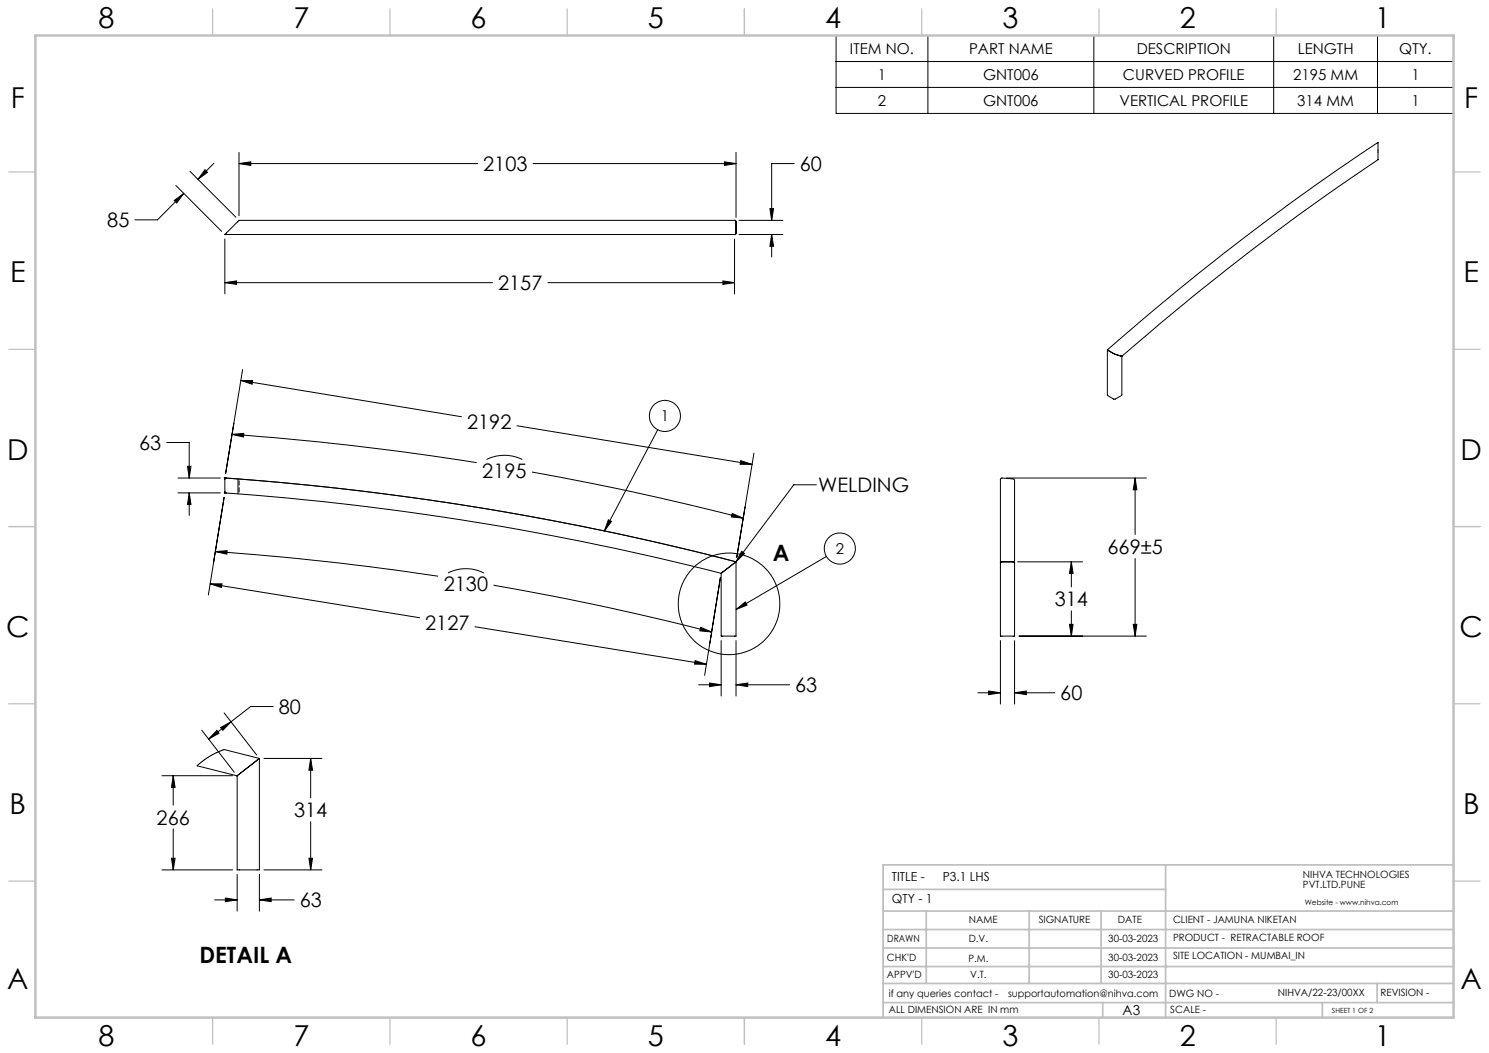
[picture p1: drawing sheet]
<svg xmlns="http://www.w3.org/2000/svg" width="420mm" height="297mm" viewBox="0 0 420 297" stroke-linecap="round" stroke-linejoin="round" font-family="sans-serif">
<g fill="none" stroke="#000" stroke-width=".28">
<path d="M235.8 10h174.2v22h-174.2zM235.8 17.4h174.2M261.7 10v22M308.5 10v22M359.3 10v22M388.5 10v22M235.8 24.7h174.2M49.1 56.5l2.7-1.9-2 2.7zM49.6 52.3l12.9 13M51.8 54.6l-7.4 7.4h-6.3M53.6 48.3l12.9 13M57.8 47.9l.7 .7-2.7 2z"/>
<path d="M60.3 46.1l-4.5 4.5M67.4 46.1l3.3-.5v1.1zM67.4 43v17.9M67.4 46.1h67.3M150.4 46.1h57.2M204.3 45.6l3.3 .5-3.3 .6zM207.6 43v18.3M217.2 58.8h1l-.5 3.4zM224 46.1h-6.3v16.1M63.4 79.7l3.3-.5v1zM63.4 67.4v15.5M63.4 79.7h75.5"/>
<path d="M154.6 79.7h52.6M203.9 79.2l3.3 .5-3.3 .5zM207.2 62.2h-139.8l-4 3.9h143.8M207.2 62.2l.4 .4M207.2 62.2h.1M207.2 66.1h.1M207.2 67.4v15.5M207.6 65.7v.3l-.4 .1M207.6 65.7l-.1 .3-.3 .1M207.6 62.6v3.1M208.5 62.2h12.3M208.5 66.1h12.3"/>
<path d="M217.7 66.1l.5 3.4h-1zM217.7 66.1v6.4M312.3 98.7v12.8l1.9 1.1 2.2-1.2v-10.9M312.4 98.7l.1 .1M312.5 98.8l-.2-.1a711.2 711.2 0 0 1 76.4-58.5v4.8a709.8 709.8 0 0 0-72.3 55.5M312.5 98.8l1.6 .9M314.1 99.7l.5 .2M314.6 99.9l1.8 .6M67.9 107.3l62.3 10.2M67.9 107.3h3.4l-.2 1.1zM68.4 104.2l-4.8 29.4M316.3 100.5h.1"/>
<path d="M316.4 100.5h.1M47 124.8h6.4v10M50.2 134.8h12M50.2 139h12M52.9 131.5h1l-.5 3.3zM53.4 139l.5 3.3h-1zM53.4 139v6.4M63.2 134.8h.6M63.2 139l.6 .1M63.4 134.8a795.6 795.6 0 0 1 144.2 23.7M63.4 134.6v.5M63.4 138.7v.5"/>
<path d="M65.4 122.5l3.4-.3-.1 1.1zM65.4 122.5a792.7 792.7 0 0 1 69 8M67.1 135.1v4.2M137.2 129.6a11.2 11.2 0 0 1 10.1 0M145.8 120.1l66.3 10.9M150.1 133.1l27.9 5.5 15.9 3.6 15.8 4M185.5 121.2l-15 28.6M209 129.9l3.1 1.1-3.3-.1zM212.7 127.8l-4.9 29.4M230.3 136.7h-6.4l-16.3 21.8M283.9 134.8h39.5M320.2 134.8l.5 3.3h-1z"/>
<path d="M320.2 134.8v16M60.7 155.6l3.4-.3-.1 1zM60.7 155.6a801.6 801.6 0 0 1 62.9 6.9M63.2 140.3l-4.4 27.5M171.6 146.6l.9 .5-2 2.7zM206.6 144.8l3.1 1.4-3.4-.4zM207.2 158.8l-3.8 2.9M207.6 158.5a789.2 789.2 0 0 0-144-23.6l-.2 3.8 .2 .3a801.9 801.9 0 0 1 139.8 22.7M207.6 158.5l-.4 .3M207.6 158.5v20.9h-4.2v-17.7M209.2 155.5l.8 .6-2.4 2.4zM233.1 156.9l-25.5 15"/>
<path d="M282.2 158.8v-23.7l.4-.3 3.2 .3a.81 .81 0 0 1 .4 1.2v22.5M282.2 158.8v20.6h4v-20.6M282.6 158.5l-.4 .3M282.6 158.5h3.2M285.8 158.5l.4 .3M287 158.5h18.4M302.2 158.5l.5 3.2h-1zM302.2 158.5v7.1M320.2 157.5v21.9M59.3 164.7h3.3l-.2 1zM59.3 164.7l59.1 9.5M126.4 161.6a11.2 11.2 0 0 1 10.1 0"/>
<path d="M134 176.8l65.2 10.6M139.2 165.1l28.9 5.5 20.4 4.6 12.2 3.1M197.7 176.9l3 1.4-3.3-.4zM203.2 162.9l-4.4 27.6M207.6 171.9l2.6-2.1 .5 .9zM287.4 179.4h36M301.7 176.1h1l-.5 3.3zM302.2 172.3v7.1M319.7 176.1h1l-.5 3.3zM77 199.3h-6.3l-5.5 4.3M196.1 186.3l3.1 1.1-3.3-.1zM197.1 193.1h6.3"/>
<path d="M200.1 192.6l3.3 .5-3.3 .6zM203.4 180.7v15.6M207.6 193.1l3.3-.5v1.1zM207.6 180.7v15.6M207.6 193.1h15.1M275.8 195.4h6.4M278.9 194.9l3.3 .5-3.3 .5zM282.2 180.7v17.9M286.2 195.4l3.3-.5v1zM286.2 180.7v17.9M286.2 195.4h11.3M45.7 218.8h19.9"/>
<path d="M48.9 218.8l.5 3.3h-1zM48.9 218.8v8.3M56.9 205.9l9.2 11.9M61.2 206l.6 .8-3 1.7zM62.2 205.2l3-1.6-2.3 2.4zM63.2 201.1l9.2 11.8M65.2 203.6l-6.4 4.9M72.5 214.4l-5 3.9M73.2 213.9l-10-2.5-4 1.9-3.6 2.7 11.3 2.8 .6-.5M73.2 213.9l-.7 .5M73.2 213.9v31.5h-6.3v-26.6l.6-.5M74.4 213.9h16.4"/>
<path d="M87.6 213.9l.6 3.3h-1.1zM87.6 213.9v11.1M48.9 233.8v11.6M87.6 231.8v13.6M45.7 245.4h19.9M48.4 242.1h1l-.5 3.3zM60.5 253.8h6.4M63.6 253.3l3.3 .5-3.3 .5zM66.9 246.6v10.4M73.2 253.8l3.3-.5v1zM73.2 246.6v10.4M73.2 253.8h9.8"/>
<path d="M74.4 245.4h16.4M87.1 242.1h1.1l-.6 3.3z"/>
<circle cx="187.6" cy="117.3" r="4.4"/>
<circle cx="236.9" cy="154.7" r="4.4"/>
<circle cx="205.6" cy="170.3" r="14.3"/>
</g>
<g fill="none" stroke="#c0c0c0" stroke-width=".35">
<path d="M60 2.5v7.5M110 2.5v7.5M160 2.5v7.5M210 2.5v7.5M260 2.5v7.5M310 2.5v7.5M360 2.5v7.5M2.5 48.5h7.5M410 48.5h7.5M2.5 98.5h7.5M410 98.5h7.5M2.5 148.5h7.5"/>
<path d="M410 148.5h7.5M2.5 198.5h7.5M410 198.5h7.5M2.5 248.5h7.5M410 248.5h7.5M60 287v7.5M110 287v7.5M160 287v7.5M210 287v7.5M260 287v7.5M310 287v7.5M360 287v7.5"/>
</g>
<g fill="none" stroke="#c0c0c0" stroke-width=".5">
<path d="M249.1 257h160.9M249.1 250.9h79.7M261.3 257v20.4M290.3 257v20.4M310.6 257v20.4M328.8 243.9v43.1M410 243.9h-160.9v43.1M249.1 272.6h160.9M249.1 267.4h160.9M249.1 262.2h160.9M249.1 277.4h160.9M388.4 277.4v5.4"/>
<path d="M249.1 282.8h160.9M311 282.8v4.2M373 282.8v4.2"/>
</g>
<path d="M10 10h400v277h-400z" fill="none" stroke="#c0c0c0" stroke-width=".7"/>
<g fill="#000">
<path d="M209.2 155.5l.8 .6-2.4 2.4z"/>
<path d="M204.3 45.6l3.3 .5-3.3 .6zM67.4 46.1l3.3-.5v1.1zM203.9 79.2l3.3 .5-3.3 .5zM63.4 79.7l3.3-.5v1zM49.1 56.5l2.7-1.9-2 2.7zM57.8 47.9l.7 .7-2.7 2zM217.2 58.8h1l-.5 3.4zM217.7 66.1l.5 3.4h-1zM207.6 193.1l3.3-.5v1.1zM200.1 192.6l3.3 .5-3.3 .6zM302.2 158.5l.5 3.2h-1zM301.7 176.1h1l-.5 3.3zM320.2 134.8l.5 3.3h-1zM319.7 176.1h1l-.5 3.3zM278.9 194.9l3.3 .5-3.3 .5zM286.2 195.4l3.3-.5v1zM87.1 242.1h1.1l-.6 3.3zM87.6 213.9l.6 3.3h-1.1zM61.2 206l.6 .8-3 1.7zM62.2 205.2l3-1.6-2.3 2.4zM48.4 242.1h1l-.5 3.3zM48.9 218.8l.5 3.3h-1zM73.2 253.8l3.3-.5v1zM63.6 253.3l3.3 .5-3.3 .5z"/>
<path d="M52.9 131.5h1l-.5 3.3zM53.4 139l.5 3.3h-1zM206.6 144.8l3.1 1.4-3.4-.4zM65.4 122.5l3.4-.3-.1 1.1zM197.7 176.9l3 1.4-3.3-.4zM60.7 155.6l3.4-.3-.1 1zM67.9 107.3h3.4l-.2 1.1zM209 129.9l3.1 1.1-3.3-.1zM59.3 164.7h3.3l-.2 1zM196.1 186.3l3.1 1.1-3.3-.1z"/>
<path d="M171.6 146.6l.9 .5-2 2.7zM207.6 171.9l2.6-2.1 .5 .9z"/>
</g>
<path d="M67.4 135.5v3.4" fill="none" stroke="#000" stroke-width=".28" stroke-dasharray="1.3 .6" stroke-dashoffset="-.1"/>
<path d="M203.4 161.7h.1M66.9 218.8h.1" fill="none" stroke="#000" stroke-width=".28" stroke-dasharray="1.3 .6"/>
<g font-size="8.1">
<text x="27.8" y="8">8</text>
<text x="82.8" y="8">7</text>
<text x="132.8" y="8">6</text>
<text x="182.8" y="8">5</text>
<text x="232.8" y="8">4</text>
<text x="282.8" y="8">3</text>
<text x="332.8" y="8">2</text>
<text x="387.8" y="8">1</text>
<text x="3" y="30.4">F</text>
<text x="413" y="30.4">F</text>
<text x="2.8" y="79.6">E</text>
<text x="412.8" y="79.6">E</text>
<text x="2" y="129.6">D</text>
<text x="412" y="129.6">D</text>
<text x="1.7" y="179.6">C</text>
<text x="411.7" y="179.6">C</text>
<text x="2.7" y="229.6">B</text>
<text x="412.7" y="229.6">B</text>
<text x="2" y="278.9">A</text>
<text x="412" y="278.9">A</text>
<text x="27.8" y="295">8</text>
<text x="82.8" y="295">7</text>
<text x="132.8" y="295">6</text>
<text x="182.8" y="295">5</text>
<text x="232.8" y="295">4</text>
<text x="282.8" y="295">3</text>
<text x="332.8" y="295">2</text>
<text x="387.8" y="295">1</text>
</g>
<g font-size="6.3">
<text x="218" y="158.1">A</text>
<text x="56.3" y="271.6">DETAIL A</text>
</g>
<g font-size="5.6">
<text x="136.3" y="48.3">2103</text>
<text x="225.6" y="48.3">60</text>
<text x="30.3" y="64.1">85</text>
<text x="140.5" y="81.8">2157</text>
<text x="131.8" y="120.9">2192</text>
<text x="39.2" y="126.9">63</text>
<text x="136" y="134.8">2195</text>
<text x="230.8" y="138.9">WELDING</text>
<text x="312.4" y="156.3">669±5</text>
<text x="125.2" y="166.7">2130</text>
<text x="297.5" y="171">314</text>
<text x="119.9" y="177.6">2127</text>
<text x="224.3" y="195.3">63</text>
<text x="299.1" y="197.5">60</text>
<text x="78.6" y="201.4">80</text>
<text x="44.2" y="232.6">266</text>
<text x="83" y="230.5">314</text>
<text x="84.5" y="255.9">63</text>
</g>
<g font-size="4.2">
<text x="239.8" y="15.2">ITEM NO.</text>
<text x="273.3" y="15.2">PART NAME</text>
<text x="320.6" y="15.2">DESCRIPTION</text>
<text x="366.1" y="15.2">LENGTH</text>
<text x="394.7" y="15.2">QTY.</text>
<text x="247.6" y="22.5">1</text>
<text x="277.3" y="22.5">GNT006</text>
<text x="316.8" y="22.5">CURVED PROFILE</text>
<text x="364.8" y="22.5">2195 MM</text>
<text x="398.1" y="22.5">1</text>
<text x="247.6" y="29.8">2</text>
<text x="277.3" y="29.8">GNT006</text>
<text x="315.8" y="29.8">VERTICAL PROFILE</text>
<text x="365.9" y="29.8">314 MM</text>
<text x="398.1" y="29.8">1</text>
<text x="186.4" y="118.9">1</text>
<text x="235.7" y="156.3">2</text>
</g>
<text font-size="3.9" x="316.7" y="286.4">A3</text>
<g font-size="3.5">
<text x="251.6" y="248.6">TITLE -</text>
<text x="265.9" y="248.6">P3.1 LHS</text>
<text x="251.6" y="254.8">QTY - 1</text>
</g>
<g font-size="2.8">
<text x="367.5" y="247.7">NIHVA TECHNOLOGIES</text>
<text x="367.5" y="250.5">PVT.LTD.PUNE</text>
<text x="273.3" y="260.4">NAME</text>
<text x="293" y="260.4">SIGNATURE</text>
<text x="315.3" y="260.5">DATE</text>
<text x="330.9" y="260.5">CLIENT - JAMUNA NIKETAN</text>
<text x="250.3" y="265.7">DRAWN</text>
<text x="273.3" y="265.8">D.V.</text>
<text x="312.6" y="265.7">30-03-2023</text>
<text x="330.9" y="265.5">PRODUCT - RETRACTABLE ROOF</text>
<text x="250.2" y="271.1">CHK'D</text>
<text x="250.2" y="275.8">APPV'D</text>
<text x="273.2" y="271.2">P.M.</text>
<text x="273.7" y="275.9">V.T.</text>
<text x="312.6" y="271.1">30-03-2023</text>
<text x="312.6" y="275.8">30-03-2023</text>
<text x="330.9" y="270.6">SITE LOCATION - MUMBAI_IN</text>
<text x="250.7" y="281.1">if any queries contact -</text>
<text x="284.3" y="281.1">supportautomation@nihva.com</text>
<text x="329.8" y="281.3">DWG NO -</text>
<text x="360.5" y="281.1">NIHVA/22-23/00XX</text>
<text x="389.4" y="281.1">REVISION -</text>
<text x="250.7" y="285.6">ALL DIMENSION ARE IN mm</text>
<text x="330.1" y="285.7">SCALE -</text>
</g>
<text font-size="2.1" x="368.1" y="255.1">Website - www.nihva.com</text>
<text font-size="2" x="375.7" y="285.6">SHEET 1 OF 2</text>
</svg>
